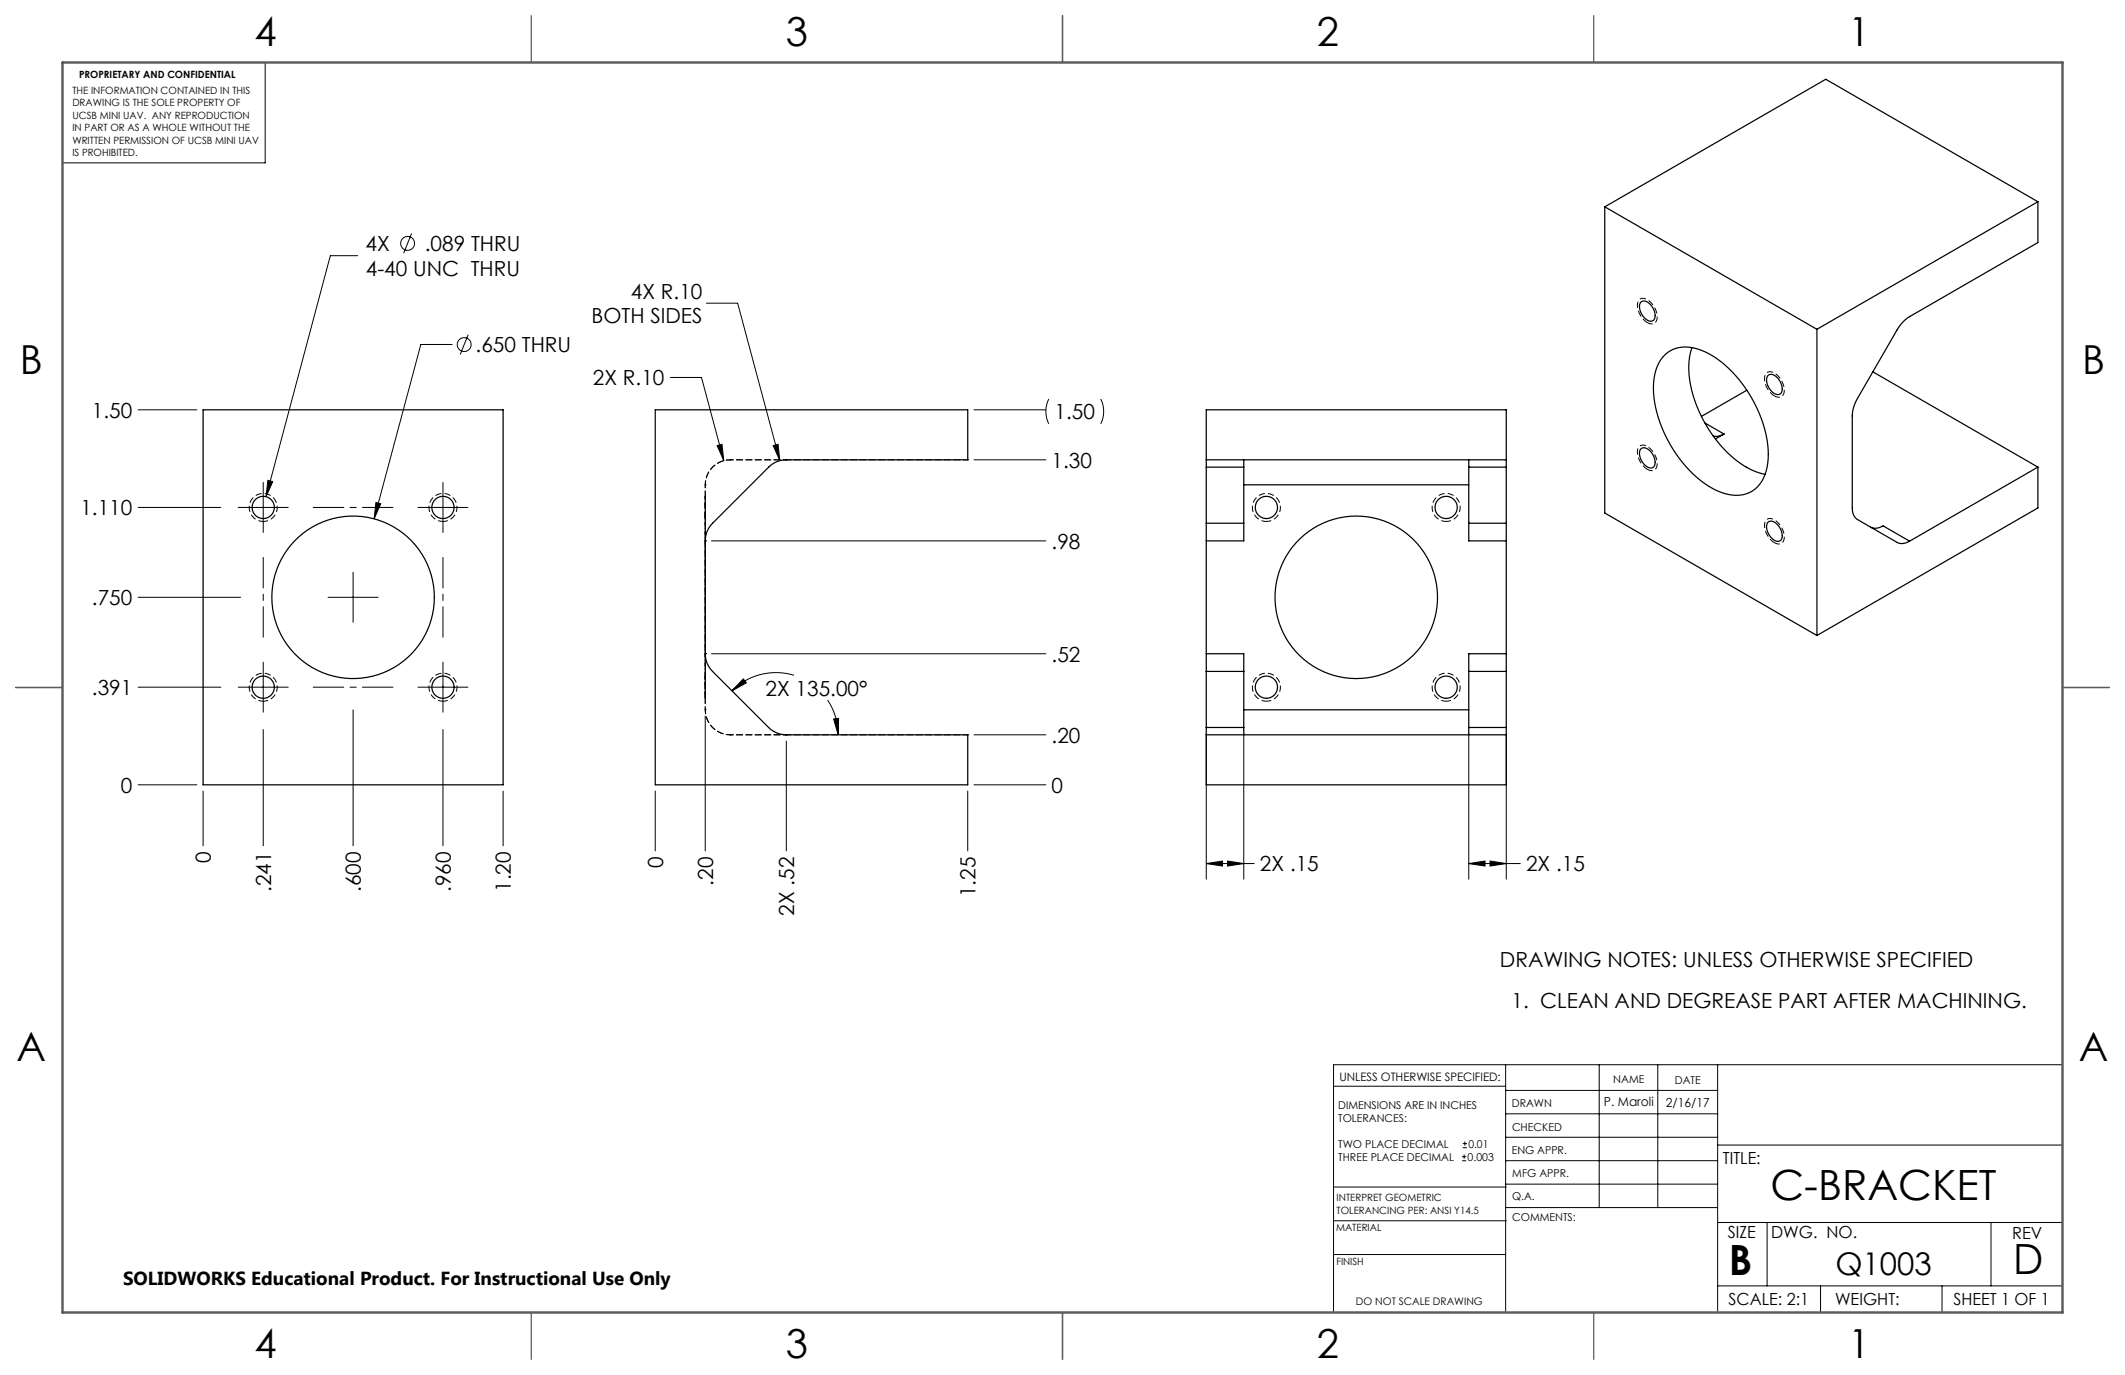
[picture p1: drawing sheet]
<svg xmlns="http://www.w3.org/2000/svg" width="432mm" height="279mm" viewBox="0 0 432 279" stroke-linecap="round" stroke-linejoin="round" font-family="sans-serif">
<g fill="none" stroke="#000" stroke-width=".2">
<path d="M53.9 12.7v20.4h-41.2M72.7 52h-5.6l-13 48.9M83.6 47.4l-1.6 4.1M91.9 70h-6.4l-9.5 35.4M95.1 68l-1.6 4M136.2 76.7h6.3l4.6 16.9M143.5 61.6h6.4l8.6 32M28.1 83.3h11.9M53.5 98v10.2M54.4 97.6l1 .3-1.3 3zM90 98v10.2M145.7 90.6l1-.3 .4 3.3z"/>
<path d="M157.1 90.6l1-.3 .4 3.3zM197.9 83.3h14.6M197.9 93.4h14.6M213.1 81.1a5.6 5.6 0 0 0 0 5M223.7 81.1a5.6 5.6 0 0 1 0 5M28.1 103.1h16.8M48.4 103.1h10.2M71.7 116.3v10.2M76.4 102.1l1 .3-1.4 3zM84.9 103.1h10.2M144.6 109.9h67.9M28.1 139.6h16.8"/>
<path d="M28.1 121.4h20.8M48.4 139.6h10.2M53.5 134.6v10.1M66.7 121.4h10.1M84.9 139.6h10.2M90 134.6v10.1M144.6 132.8h67.9M151 138l.7 .8-3 1.6zM161.3 137.2a12.6 12.6 0 0 0-12.6 3.2M28.1 159.5h11.9M53.5 148.2v23.7M71.7 144.2v27.7"/>
<path d="M90 148.2v23.7M143.3 145.5v27.4M159.8 150.6v22.3M168.2 142.3a12.6 12.6 0 0 1 2.1 7M169.4 146.1l1-.1-.1 3.3zM197.9 159.5h14.6M197.9 149.3h14.6M245.1 149.1v29.6M252.7 149.1v29.6M298.5 149.1v29.6M306.1 149.1v29.6M41.3 160.7v11.2"/>
<path d="M102.2 160.7v11.2M133.1 160.7v12.2M196.6 160.7v12.2M245.1 175.5l3.3-.5v1zM245.1 175.5h9.8M249.4 175l3.3 .5-3.3 .5zM298.5 175.5l3.3-.5v1zM298.5 175.5h10.4M302.8 175l3.3 .5-3.3 .5zM305.9 216.4v50.3M325 216.4v29M336.9 216.4v29"/>
<path d="M349 216.4v50.3M419.1 216.4h-148.1v50.3M271 220.7h34.9M297.1 235.9h.8M297.1 235h.8M297.2 233.2h.9M297.2 232.4h.9M297.5 234.6v.8M297.7 232v.8M305.9 235.9h43.1M305.9 231.1h43.1M305.9 226.3h43.1"/>
<path d="M305.9 221.6h43.1M349 232.7h70.1M271 254.9h34.9M271 248.1h35.1M271 241.2h35.1M305.9 240.6h43.1M306.1 245.4h42.9M349 248.4h70.1M359.1 248.4v12.9M404.6 248.4v12.9M349 261.3h70.1M369.9 261.3v5.4"/>
<path d="M394.6 261.3v5.4"/>
<circle cx="82.8" cy="49.5" r="1.41"/>
<circle cx="94.3" cy="70" r="1.41"/>
</g>
<path d="M334.7 65.5a3.9 3.9 0 0 1-1.8-4.4 1.43 1.43 0 0 1 2.3 .2 3.6 3.6 0 0 1 1.2 4.1 1.25 1.25 0 0 1-1.7 .1M334.7 95.4a3.9 3.9 0 0 1-1.8-4.4 1.43 1.43 0 0 1 2.3 .1 3.6 3.6 0 0 1 1.2 4.1 1.25 1.25 0 0 1-1.7 .2M360.6 80.4a3.9 3.9 0 0 1-1.8-4.4 1.44 1.44 0 0 1 2.3 .2 3.6 3.6 0 0 1 1.2 4.1 1.25 1.25 0 0 1-1.7 .1M360.6 110.3a3.9 3.9 0 0 1-1.8-4.4 1.43 1.43 0 0 1 2.3 .1 3.6 3.6 0 0 1 1.2 4.2 1.25 1.25 0 0 1-1.7 .1" fill="none" stroke="#000" stroke-width=".2" stroke-dasharray="1.3 .6" stroke-dashoffset=".1" stroke-linecap="butt"/>
<path d="M53.5 106a2.84 2.84 0 0 1-2.5-4.2 2.84 2.84 0 0 1 4.9-.2 2.84 2.84 0 0 1-2.2 4.3l-.2 .1M90 106a2.84 2.84 0 0 1-2.5-4.2 2.84 2.84 0 0 1 4.9-.2 2.84 2.84 0 0 1-2.1 4.3l-.3 .1M257.3 106a2.84 2.84 0 0 0 2.5-4.2 2.84 2.84 0 0 0-4.8-.2 2.84 2.84 0 0 0 2.1 4.3l.2 .1M293.9 106a2.84 2.84 0 0 0 2.5-4.2 2.84 2.84 0 0 0-4.9-.2 2.84 2.84 0 0 0 2.1 4.3l.3 .1M53.5 142.5a2.84 2.84 0 0 1-2.5-4.2 2.84 2.84 0 0 1 4.9-.2 2.84 2.84 0 0 1-2.2 4.4h-.2M90 142.5a2.84 2.84 0 0 1-2.5-4.2 2.84 2.84 0 0 1 4.9-.2 2.84 2.84 0 0 1-2.1 4.4h-.3M257.3 142.5a2.84 2.84 0 0 0 2.5-4.2 2.84 2.84 0 0 0-4.8-.2 2.84 2.84 0 0 0 2.1 4.4h.2M293.9 142.5a2.84 2.84 0 0 0 2.5-4.2 2.84 2.84 0 0 0-4.9-.2 2.84 2.84 0 0 0 2.1 4.4h.3" fill="none" stroke="#000" stroke-width=".2" stroke-dasharray="1.3 .6" stroke-dashoffset=".3" stroke-linecap="butt"/>
<g fill="none" stroke="#000" stroke-width=".25">
<path d="M215.9 3.2v9.5M326.1 42l43.1 24.9M326.1 42v62.2l43.1 24.9M414.1 41v8.3l-26.1 15a7.4 7.4 0 0 0-2.5 2.7l-8.1 14a7.4 7.4 0 0 0-1 3.5v18.7a2.54 2.54 0 0 0 1 2.4l8.1 4.6a2.54 2.54 0 0 0 2.5-.2M414.1 41l-44.9 25.9M414.1 41l-43.1-24.9-44.9 25.9M333.5 61.3a1.65 1.65 0 0 1 2.2 .9 2.3 2.3 0 0 1 .2 3 1.88 1.88 0 0 1-2.2-1.2 2.26 2.26 0 0 1-.2-2.7zM338.2 72.2a6.6 6.6 0 0 1 7.4-1.1 22.4 22.4 0 0 1 11 11 19.8 19.8 0 0 1 2.3 13.7 6.2 6.2 0 0 1-8.4 4.5 21 21 0 0 1-11.3-10.2 21.3 21.3 0 0 1-3-13.9l.8-2.3zM343.8 70.6a17.9 17.9 0 0 0 1.4 12.8 23.8 23.8 0 0 0 11.3 12.3l2.2 .7M355 79.3l-9.3 5.3M359.3 76.3a1.65 1.65 0 0 1 2.2 .9 2.3 2.3 0 0 1 .2 2.9 1.88 1.88 0 0 1-2.2-1.2 2.26 2.26 0 0 1-.2-2.6zM369.2 66.9v62.2"/>
<path d="M380.6 75.6l33.5 19.3M41.3 83.3h60.9v76.2h-60.9zM133.1 83.3h63.5v10.1h-36.8a5.1 5.1 0 0 0-3.6 1.5l-11.4 11.4a5.1 5.1 0 0 0-1.5 3.6v22.9a5.1 5.1 0 0 0 1.5 3.6l11.4 11.4a5.1 5.1 0 0 0 3.6 1.5h36.8v10.2h-63.5zM245.1 93.4v1.5M245.1 93.4v-10.1h61v10.1M245.1 93.4h61M245.1 94.9v11.4M245.1 94.9h7.6M252.7 93.4v1.5M252.7 94.9v11.4M252.7 98.5h45.8M298.5 93.4v1.5"/>
<path d="M298.5 94.9h7.6M298.5 94.9v11.4M306.1 93.4v1.5M306.1 94.9v11.4M333.5 91.2a1.65 1.65 0 0 1 2.2 .9 2.3 2.3 0 0 1 .2 2.9 1.88 1.88 0 0 1-2.2-1.2 2.26 2.26 0 0 1-.2-2.6zM346.4 86l3.9 2.2M350.3 88.2l-1 .4h-1.2M350.3 88.2l-1.7 1M414.1 94.9l-26.1 15.1M414.1 94.9v8.3l-44.9 25.9M245.1 106.3v3.6M245.1 109.9v22.9"/>
<path d="M245.1 106.3h7.6M252.7 106.3v3.6h-7.6M298.5 106.3v3.6h7.6M298.5 106.3h7.6M306.1 106.3v3.6M306.1 109.9v22.9M359.3 106.1a1.65 1.65 0 0 1 2.2 .9 2.3 2.3 0 0 1 .2 2.9 1.88 1.88 0 0 1-2.2-1.2 2.26 2.26 0 0 1-.2-2.6zM380.2 107.1a2.56 2.56 0 0 0 2.4-.2l5.4 3.1M3.2 139.7h9.5M245.1 132.8h7.6v3.6M245.1 132.8v3.6M245.1 136.4v11.4"/>
<path d="M245.1 136.4h7.6M252.7 136.4v11.4M298.5 136.4h7.6M298.5 136.4v11.4M306.1 132.8h-7.6v3.6M306.1 132.8v3.6M306.1 136.4v11.4M419.1 139.7h9.5M245.1 147.8v1.5M245.1 149.3v10.2h61v-10.2M245.1 149.3h61M245.1 147.8h7.6"/>
<path d="M252.7 147.8v1.5M252.7 144.2h45.8M298.5 147.8v1.5M298.5 147.8h7.6M306.1 147.8v1.5M215.9 266.7v9.5"/>
<circle cx="53.5" cy="103.1" r="2.26"/>
<circle cx="90" cy="103.1" r="2.26"/>
<circle cx="257.3" cy="103.1" r="2.26"/>
<circle cx="293.9" cy="103.1" r="2.26"/>
<circle cx="53.5" cy="139.6" r="2.26"/>
<circle cx="71.7" cy="121.4" r="16.5"/>
<circle cx="90" cy="139.6" r="2.26"/>
<circle cx="257.3" cy="139.6" r="2.26"/>
<circle cx="275.6" cy="121.4" r="16.5"/>
<circle cx="293.9" cy="139.6" r="2.26"/>
</g>
<path d="M107.9 3.2v9.5M215.9 3.2v9.5M323.8 3.2v9.5M3.2 139.7h9.5M419.1 139.7h9.5M107.9 266.7v9.5M215.9 266.7v9.5M323.8 266.7v9.5" fill="none" stroke="#5c5c5c" stroke-width=".25"/>
<path d="M12.7 12.7h406.4v254h-406.4z" fill="none" stroke="#5c5c5c" stroke-width=".5"/>
<path d="M63.6 103.1h16.3M53.5 129.5v-16.2M63.6 139.6h16.3M90 129.5v-16.2" fill="none" stroke="#000" stroke-width=".2" stroke-dasharray="15.2 1.3 1.3 1.3" stroke-dashoffset="9"/>
<path d="M76.4 102.1l-.4 3.3 1.4-3zM54.4 97.6l-.3 3.3 1.3-3zM169.4 146.1l1-.1-.1 3.3zM151 138l.7 .8-3 1.6zM145.7 90.6l1.4 3-.4-3.3zM157.1 90.6l1.4 3-.4-3.3zM245.1 175.5l3.3-.5v1zM249.4 175l3.3 .5-3.3 .5zM298.5 175.5l3.3-.5v1zM302.8 175l3.3 .5-3.3 .5z" fill="#000"/>
<path d="M143.3 98.5h.1M148.4 93.4h.1M159.8 93.4h.1M196.6 93.4h.1M143.3 109.9h.1M143.3 137.9v-33v33M143.3 132.8h.1M143.3 144.2h.1M148.4 149.3h.1M159.8 149.3h.1M196.6 149.3h.1" fill="none" stroke="#000" stroke-width=".2" stroke-dasharray="1.3 .6"/>
<path d="M143.3 98.5v11.4M159.8 93.4h-11.4M143.3 132.8v11.4M148.4 149.3h11.4" fill="none" stroke="#000" stroke-width=".2" stroke-dasharray="1.3 .6" stroke-dashoffset=".7"/>
<path d="M148.4 93.4a5.1 5.1 0 0 0-5.1 5.1M143.3 144.2a5.1 5.1 0 0 0 5.1 5.1" fill="none" stroke="#000" stroke-width=".2" stroke-dasharray="1.3 .6" stroke-dashoffset=".5"/>
<path d="M143.3 105.4v-4.5v4.5M143.3 141.9v-4.5v4.5" fill="none" stroke="#000" stroke-width=".2" stroke-dasharray="1.3 .6" stroke-dashoffset="-.1"/>
<path d="M143.3 109.9v22.9" fill="none" stroke="#000" stroke-width=".2" stroke-dasharray="1.3 .6" stroke-dashoffset=".6"/>
<path d="M196.6 93.4h-36.8M159.8 149.3h36.8" fill="none" stroke="#000" stroke-width=".2" stroke-dasharray="1.3 .6" stroke-dashoffset=".3"/>
<g font-size="8.5">
<text x="359.8" y="243.8">C-BRACKET</text>
<text x="351.3" y="259">B</text>
<text x="409.1" y="258.9">D</text>
</g>
<g font-size="8.1">
<text x="51.7" y="9.3">4</text>
<text x="159.7" y="9.3">3</text>
<text x="267.6" y="9.3">2</text>
<text x="375.6" y="9.3">1</text>
<text x="4" y="76">B</text>
<text x="423.1" y="76">B</text>
<text x="3.3" y="215.7">A</text>
<text x="422.4" y="215.7">A</text>
<text x="51.7" y="276">4</text>
<text x="159.7" y="276">3</text>
<text x="267.6" y="276">2</text>
<text x="375.6" y="276">1</text>
</g>
<text font-size="6.3" x="372.9" y="259.1">Q1003</text>
<g font-size="4.2">
<text x="74.3" y="51">4X</text>
<text x="86.3" y="51">.089 THRU</text>
<text x="74.3" y="56.1">4-40 UNC THRU</text>
<text x="120.2" y="65.7">BOTH SIDES</text>
<text x="128.2" y="60.7">4X R.10</text>
<text x="96.7" y="71.6">.650 THRU</text>
<text x="120.5" y="78.3">2X R.10</text>
<text x="18.7" y="84.9">1.50</text>
<text x="214.3" y="85.2">1.50</text>
<text x="213.7" y="95">1.30</text>
<text x="16.3" y="104.7">1.110</text>
<text x="213.7" y="111.5">.98</text>
<text x="18.7" y="123">.750</text>
<text x="213.7" y="134.4">.52</text>
<text x="18.7" y="141.2">.391</text>
<text x="155.6" y="141.3">2X 135.00°</text>
<text x="213.7" y="150.9">.20</text>
<text x="24.6" y="161.1">0</text>
<text x="213.7" y="161.1">0</text>
<text x="42.9" y="175.4" transform="rotate(-90 42.9 175.4)">0</text>
<text x="134.7" y="176.4" transform="rotate(-90 134.7 176.4)">0</text>
<text x="144.9" y="179.9" transform="rotate(-90 144.9 179.9)">.20</text>
<text x="256" y="177.1">2X .15</text>
<text x="310.1" y="177.1">2X .15</text>
<text x="55.1" y="181.2" transform="rotate(-90 55.1 181.2)">.241</text>
<text x="73.3" y="181.2" transform="rotate(-90 73.3 181.2)">.600</text>
<text x="91.6" y="181.2" transform="rotate(-90 91.6 181.2)">.960</text>
<text x="103.8" y="181.2" transform="rotate(-90 103.8 181.2)">1.20</text>
<text x="198.2" y="182.3" transform="rotate(-90 198.2 182.3)">1.25</text>
<text x="161.4" y="186" transform="rotate(-90 161.4 186)">2X .52</text>
<text x="304.8" y="196.6">DRAWING NOTES: UNLESS OTHERWISE SPECIFIED</text>
<text x="307.1" y="204.9">1. CLEAN AND DEGREASE PART AFTER MACHINING.</text>
</g>
<text font-size="3.8" x="25" y="261.1">SOLIDWORKS Educational Product. For Instructional Use Only</text>
<g font-size="3.4">
<text x="350.1" y="236.5">TITLE:</text>
<text x="351.1" y="251.6">SIZE</text>
<text x="359.9" y="251.6">DWG. NO.</text>
<text x="408.9" y="251.7">REV</text>
<text x="351.2" y="265.2">SCALE: 2:1</text>
<text x="372.9" y="265.2">WEIGHT:</text>
<text x="396.9" y="265.2">SHEET 1 OF 1</text>
</g>
<g font-size="2.5">
<text x="325.9" y="224.8">P. Maroli</text>
<text x="338.5" y="224.9">2/16/17</text>
</g>
<text font-size="2.4" x="272.2" y="219.7">UNLESS OTHERWISE SPECIFIED:</text>
<g font-size="2.2">
<text x="327.8" y="220.1">NAME</text>
<text x="340.3" y="220.2">DATE</text>
<text x="271.9" y="225.3">DIMENSIONS ARE IN INCHES</text>
<text x="271.9" y="227.9">TOLERANCES:</text>
<text x="307.2" y="224.9">DRAWN</text>
<text x="271.9" y="233.2">TWO PLACE DECIMAL</text>
<text x="298.4" y="233.2">0.01</text>
<text x="307.3" y="229.8">CHECKED</text>
<text x="271.9" y="235.9">THREE PLACE DECIMAL</text>
<text x="298.2" y="235.9">0.003</text>
<text x="307.2" y="234.5">ENG APPR.</text>
<text x="307.3" y="239.2">MFG APPR.</text>
<text x="307.3" y="243.9">Q.A.</text>
<text x="307.3" y="248.1">COMMENTS:</text>
</g>
<text font-size="2.1" x="275.5" y="265.1">DO NOT SCALE DRAWING</text>
<g font-size="2">
<text x="16.1" y="15.9">PROPRIETARY AND CONFIDENTIAL</text>
<text x="14.7" y="19.1">THE INFORMATION CONTAINED IN THIS</text>
<text x="14.7" y="21.6">DRAWING IS THE SOLE PROPERTY OF</text>
<text x="14.7" y="24.1">UCSB MINI UAV. ANY REPRODUCTION</text>
<text x="14.7" y="26.6">IN PART OR AS A WHOLE WITHOUT THE</text>
<text x="14.7" y="29.2">WRITTEN PERMISSION OF UCSB MINI UAV</text>
<text x="14.7" y="31.7">IS PROHIBITED.</text>
<text x="271.6" y="244.1">INTERPRET GEOMETRIC</text>
<text x="271.5" y="250.2">MATERIAL</text>
<text x="271.6" y="246.6">TOLERANCING PER: ANSI Y14.5</text>
<text x="271.5" y="257">FINISH</text>
</g>
</svg>
